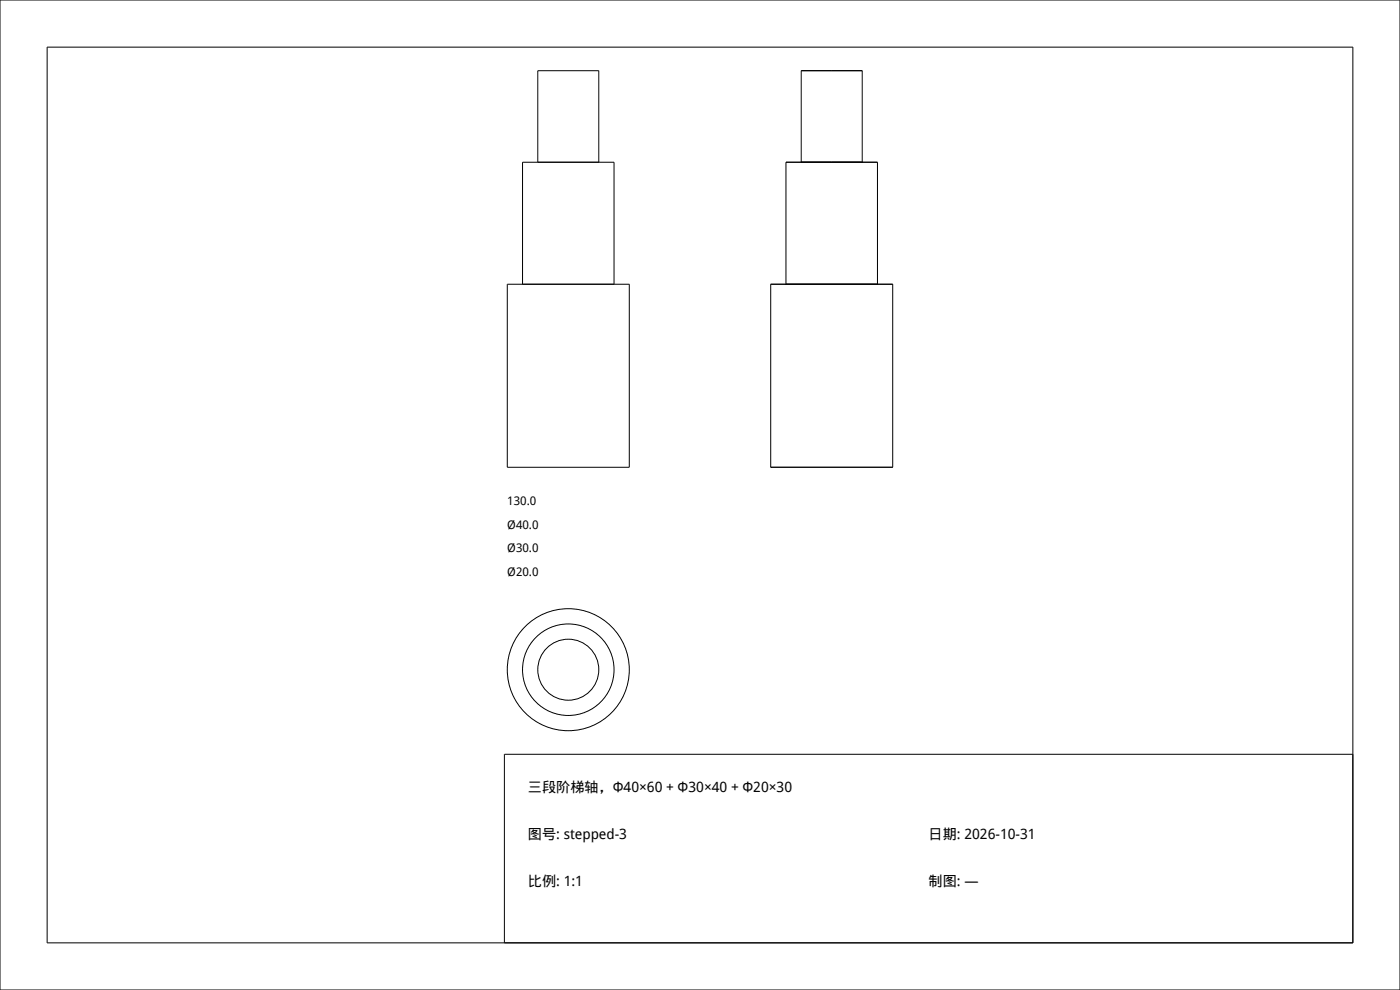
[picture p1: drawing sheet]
<svg xmlns="http://www.w3.org/2000/svg" width="297mm" height="210mm" viewBox="0 0 297 210" stroke-linecap="round" stroke-linejoin="round" font-family="sans-serif">
<g fill="none" stroke="#000" stroke-width=".21">
<path d="M0 0h297v210h-297zM10 10h277v190h-277zM114.1 34.4v-19.4h12.9v19.4M170 34.4v-19.4h12.9v19.4M107.6 60.3h25.9v38.8h-25.9zM110.9 60.3v-25.9h19.4v25.9M163.5 60.3h25.9v38.8h-25.9zM166.7 60.3v-25.9h19.4v25.9M287 160h-180v40"/>
<circle cx="120.6" cy="142.1" r="12.9"/>
<circle cx="120.6" cy="142.1" r="9.7"/>
<circle cx="120.6" cy="142.1" r="6.5"/>
</g>
<g font-size="3">
<text x="112" y="168">三段阶梯轴，Φ40×60 + Φ30×40 + Φ20×30</text>
<text x="112" y="178">图号: stepped-3</text>
<text x="197" y="178">日期: 2026-10-31</text>
<text x="112" y="188">比例: 1:1</text>
<text x="197" y="188">制图: —</text>
</g>
<g font-size="2.5">
<text x="107.6" y="107.1">130.0</text>
<text x="107.6" y="112.1">Ø40.0</text>
<text x="107.6" y="117.1">Ø30.0</text>
<text x="107.6" y="122.1">Ø20.0</text>
</g>
</svg>
